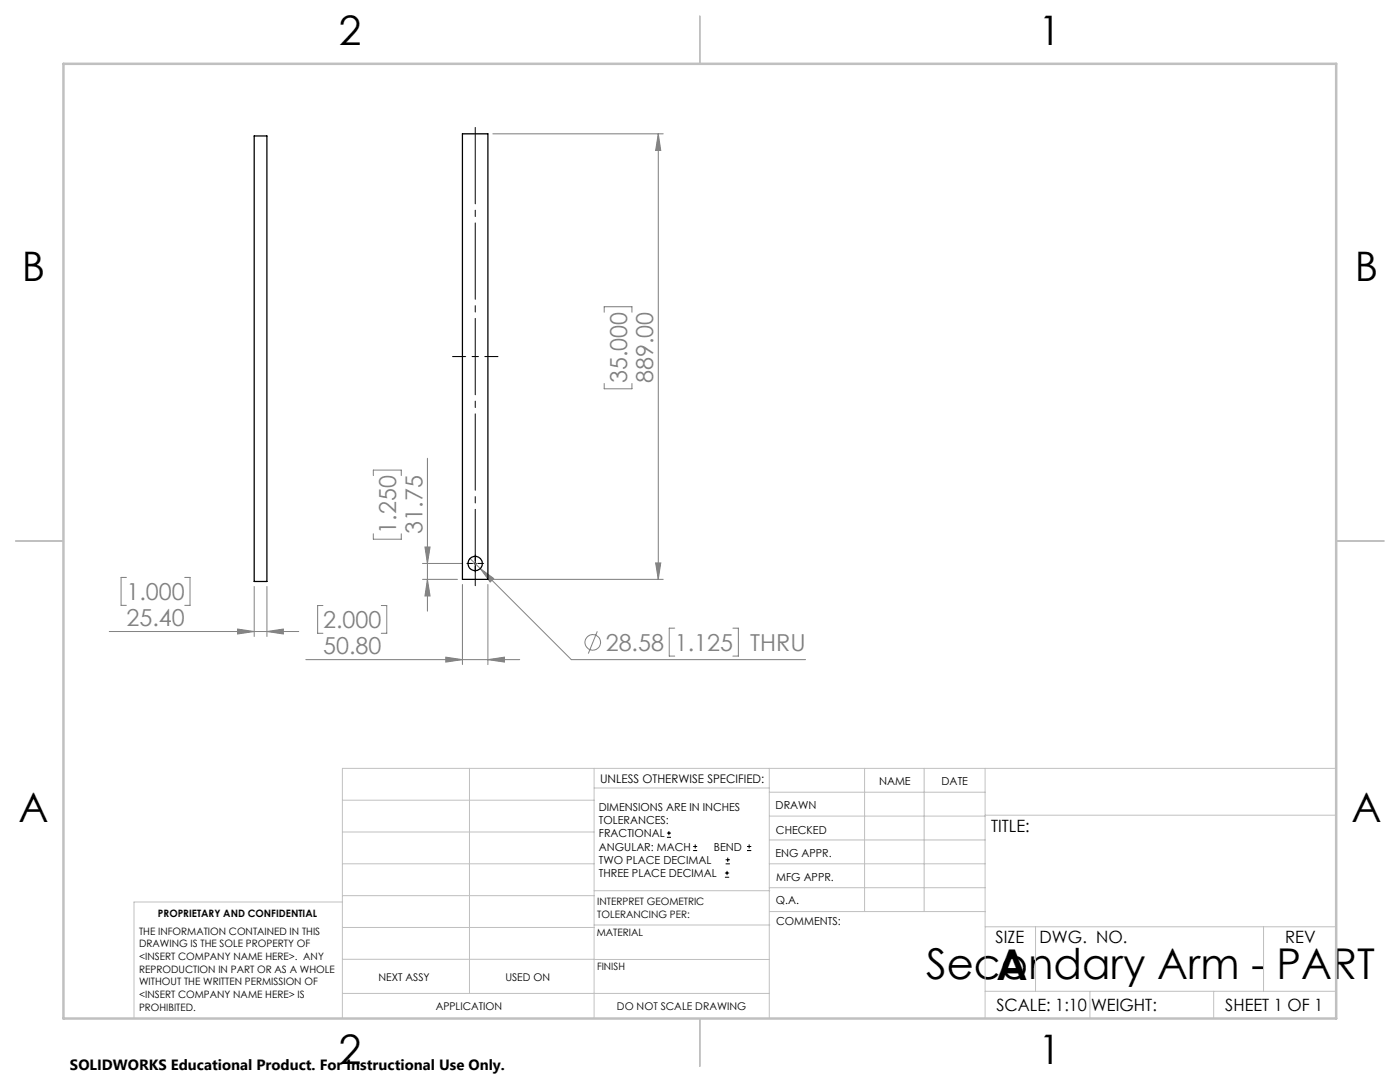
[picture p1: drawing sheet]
<svg xmlns="http://www.w3.org/2000/svg" width="279mm" height="216mm" viewBox="0 0 279 216" stroke-linecap="round" stroke-linejoin="round" font-family="sans-serif">
<g fill="none" stroke="#808080" stroke-width=".2">
<path d="M98.4 26.7h34M131.4 26.7v88.9M131.4 26.7l.5 3.3h-1.1zM120.6 62.3v-1.1h5.5v1.1M120.6 76.5v1.1h5.5v-1.1M74.5 94.9v-1.1h5.6v1.1M85.3 91.4v30.6M25.2 115.2h-1v5.6h1M36.9 115.2h1v5.6h-1M50.7 117v10M53.3 117v10M74.5 106.5v1.1h5.6v-1.1"/>
<path d="M84.3 115.6h7M84.3 112.4h7.8M84.8 109.1h1l-.5 3.3zM85.3 115.6l.5 3.3h-1zM92.3 116.6v16M93.8 111.4l2 2.1M95.8 113.5l18.2 18.1h46.8M95.8 113.5l2.7 1.9-.7 .7zM97.4 116.6v16M98.4 115.6h34M130.8 112.3h1.1l-.5 3.3zM21.8 126h37.8"/>
<path d="M47.4 125.5l3.3 .5-3.3 .5zM53.3 126l3.3-.5v1zM61 131.6h42.7M64.5 120.8h-1.1v5.6h1.1M76.1 120.8h1.1v5.6h-1.1M89 131.1l3.3 .5-3.3 .5zM97.4 131.6l3.3-.5v1zM119.2 126l-1.8 4.4M134.7 125.3h-1.1v5.6h1.1M146.3 125.3h1.1v5.6h-1.1"/>
<circle cx="118.3" cy="128.2" r="1.55"/>
</g>
<g fill="none" stroke="#000" stroke-width=".2">
<path d="M94.6 112.4h.5M94.8 112.2v.5M133.1 167.1h.8M133.1 166.2h.8M133.5 165.8v.9M138.3 169.7h.8M138.3 168.9h.8M138.7 168.5v.8M144.7 175h.8M144.7 174.2h.8M144.8 172.4h.9M144.8 171.6h.9"/>
<path d="M145.1 173.8v.8M145.2 171.1v.9M149.1 169.7h.8M149.1 168.9h.8M149.5 168.5v.8"/>
</g>
<path d="M90.3 71.2h9.1" fill="none" stroke="#000" stroke-width=".2" stroke-dasharray="15.2 1.3 1.3 1.3" stroke-dashoffset="12.6"/>
<path d="M94.8 24.7v92.9" fill="none" stroke="#000" stroke-width=".2" stroke-dasharray="15.2 1.3 1.3 1.3" stroke-dashoffset="-.7"/>
<path d="M94.3 112.4h-1.1M94.8 111.9v-1.2M94.8 112.9v1.2M95.3 112.4h1.2" fill="none" stroke="#000" stroke-width=".2" stroke-dasharray="15.2 1.3 1.3 1.3"/>
<g fill="none" stroke="#c0c0c0" stroke-width=".2">
<path d="M68.3 159.7h50.3M93.7 153.3v44.9M118.6 153.3v49.9M118.6 157.2h34.9M153.5 153.3v49.9M153.5 158.1h43.1M172.5 153.3v28.6M184.4 153.3v28.6M196.6 153.3v49.9M266.7 153.3h-198.4v49.9M68.3 178.7h50.3M68.3 172.4h50.3"/>
<path d="M68.3 166h50.3M68.3 180h-41.6v23.2M118.6 177.7h35M153.5 167.6h43.1M153.5 162.8h43.1M153.5 172.4h43.1M153.5 177.1h43.1M196.6 162.7h70.1M68.3 198.2h85.2M68.3 191.4l85.2 .1M68.3 185.1h50.3M118.6 184.6h35"/>
<path d="M153.6 181.9h43M196.6 197.8h70.1M196.6 184.9h70.1M206.7 184.9v12.9M217.5 197.8v5.4M242.2 197.8v5.4M252.2 184.9v12.9"/>
</g>
<path d="M139.7 3.2v9.5M3.1 107.9h9.6M266.7 107.9h9.5M139.7 203.2v9.6" fill="none" stroke="#c0c0c0" stroke-width=".25"/>
<path d="M12.7 12.7h254v190.5h-254z" fill="none" stroke="#c0c0c0" stroke-width=".5"/>
<g fill="#808080">
<path d="M47.4 125.5l3.3 .5-3.3 .5zM53.3 126l3.3-.5v1zM95.8 113.5l2 2.6 .7-.7z"/>
<path d="M89 131.1l3.3 .5-3.3 .5zM97.4 131.6l3.3-.5v1z"/>
<path d="M131.4 26.7l.5 3.3h-1.1zM130.8 112.3h1.1l-.5 3.3zM84.8 109.1h1l-.5 3.3zM85.3 115.6l.5 3.3h-1z"/>
</g>
<g fill="none" stroke="#000" stroke-width=".25">
<path d="M50.7 27.1h2.6v88.9h-2.6zM92.3 26.7h5.1v88.9h-5.1z"/>
<circle cx="94.8" cy="112.4" r="1.42"/>
</g>
<g font-size="8.5">
<text x="184.8" y="195.4">Secondary Arm - PART</text>
<text x="198.9" y="195.5">A</text>
</g>
<g font-size="8.1">
<text x="67.6" y="8.9">2</text>
<text x="207.3" y="8.9">1</text>
<text x="4.4" y="56.2">B</text>
<text x="270.4" y="56.2">B</text>
<text x="3.7" y="164.1">A</text>
<text x="269.7" y="164.1">A</text>
<text x="67.6" y="212.4">2</text>
<text x="207.3" y="212.4">1</text>
</g>
<g font-size="4.7" fill="#808080">
<text x="125.1" y="76.5" transform="rotate(-90 125.1 76.5)">35.000</text>
<text x="130.4" y="76.5" transform="rotate(-90 130.4 76.5)">889.00</text>
<text x="79.1" y="106.5" transform="rotate(-90 79.1 106.5)">1.250</text>
<text x="84.3" y="106.5" transform="rotate(-90 84.3 106.5)">31.75</text>
<text x="25.3" y="119.7">1.000</text>
<text x="25.3" y="125">25.40</text>
<text x="64.5" y="125.3">2.000</text>
<text x="64.5" y="130.6">50.80</text>
<text x="120.9" y="129.9">28.58</text>
<text x="134.7" y="129.9">1.125</text>
<text x="149.7" y="129.9">THRU</text>
</g>
<g font-size="3.4">
<text x="197.8" y="166">TITLE:</text>
<text x="198.7" y="188.1">SIZE</text>
<text x="207.5" y="188.1">DWG. NO.</text>
<text x="256.5" y="188.2">REV</text>
<text x="198.8" y="201.7">SCALE: 1:10</text>
<text x="217.7" y="201.8">WEIGHT:</text>
<text x="244.5" y="201.7">SHEET 1 OF 1</text>
</g>
<text font-size="3" x="14" y="213.5">SOLIDWORKS Educational Product. For Instructional Use Only.</text>
<text font-size="2.4" x="119.8" y="156.2">UNLESS OTHERWISE SPECIFIED:</text>
<g font-size="2.2">
<text x="119.5" y="161.8">DIMENSIONS ARE IN INCHES</text>
<text x="154.8" y="161.4">DRAWN</text>
<text x="175.4" y="156.6">NAME</text>
<text x="187.9" y="156.7">DATE</text>
<text x="119.5" y="164.4">TOLERANCES:</text>
<text x="119.5" y="167.1">FRACTIONAL</text>
<text x="154.9" y="166.3">CHECKED</text>
<text x="119.5" y="169.7">ANGULAR: MACH</text>
<text x="119.5" y="172.4">TWO PLACE DECIMAL</text>
<text x="142.5" y="169.7">BEND</text>
<text x="154.8" y="171">ENG APPR.</text>
<text x="119.5" y="175">THREE PLACE DECIMAL</text>
<text x="154.9" y="175.7">MFG APPR.</text>
<text x="154.9" y="180.4">Q.A.</text>
<text x="154.9" y="184.6">COMMENTS:</text>
</g>
<g font-size="2.1">
<text x="75.5" y="195.7">NEXT ASSY</text>
<text x="100.9" y="195.7">USED ON</text>
<text x="86.9" y="201.5">APPLICATION</text>
<text x="123.1" y="201.6">DO NOT SCALE DRAWING</text>
</g>
<g font-size="2">
<text x="31.5" y="182.9">PROPRIETARY AND CONFIDENTIAL</text>
<text x="119.2" y="180.6">INTERPRET GEOMETRIC</text>
<text x="119.2" y="183.1">TOLERANCING PER:</text>
<text x="27.8" y="186.5">THE INFORMATION CONTAINED IN THIS</text>
<text x="27.8" y="189">DRAWING IS THE SOLE PROPERTY OF</text>
<text x="27.8" y="191.6">&lt;INSERT COMPANY NAME HERE&gt;. ANY</text>
<text x="119.1" y="186.7">MATERIAL</text>
<text x="27.8" y="194.1">REPRODUCTION IN PART OR AS A WHOLE</text>
<text x="27.8" y="196.6">WITHOUT THE WRITTEN PERMISSION OF</text>
<text x="119.1" y="193.5">FINISH</text>
<text x="27.8" y="199.1">&lt;INSERT COMPANY NAME HERE&gt; IS</text>
<text x="27.8" y="201.7">PROHIBITED.</text>
</g>
</svg>
